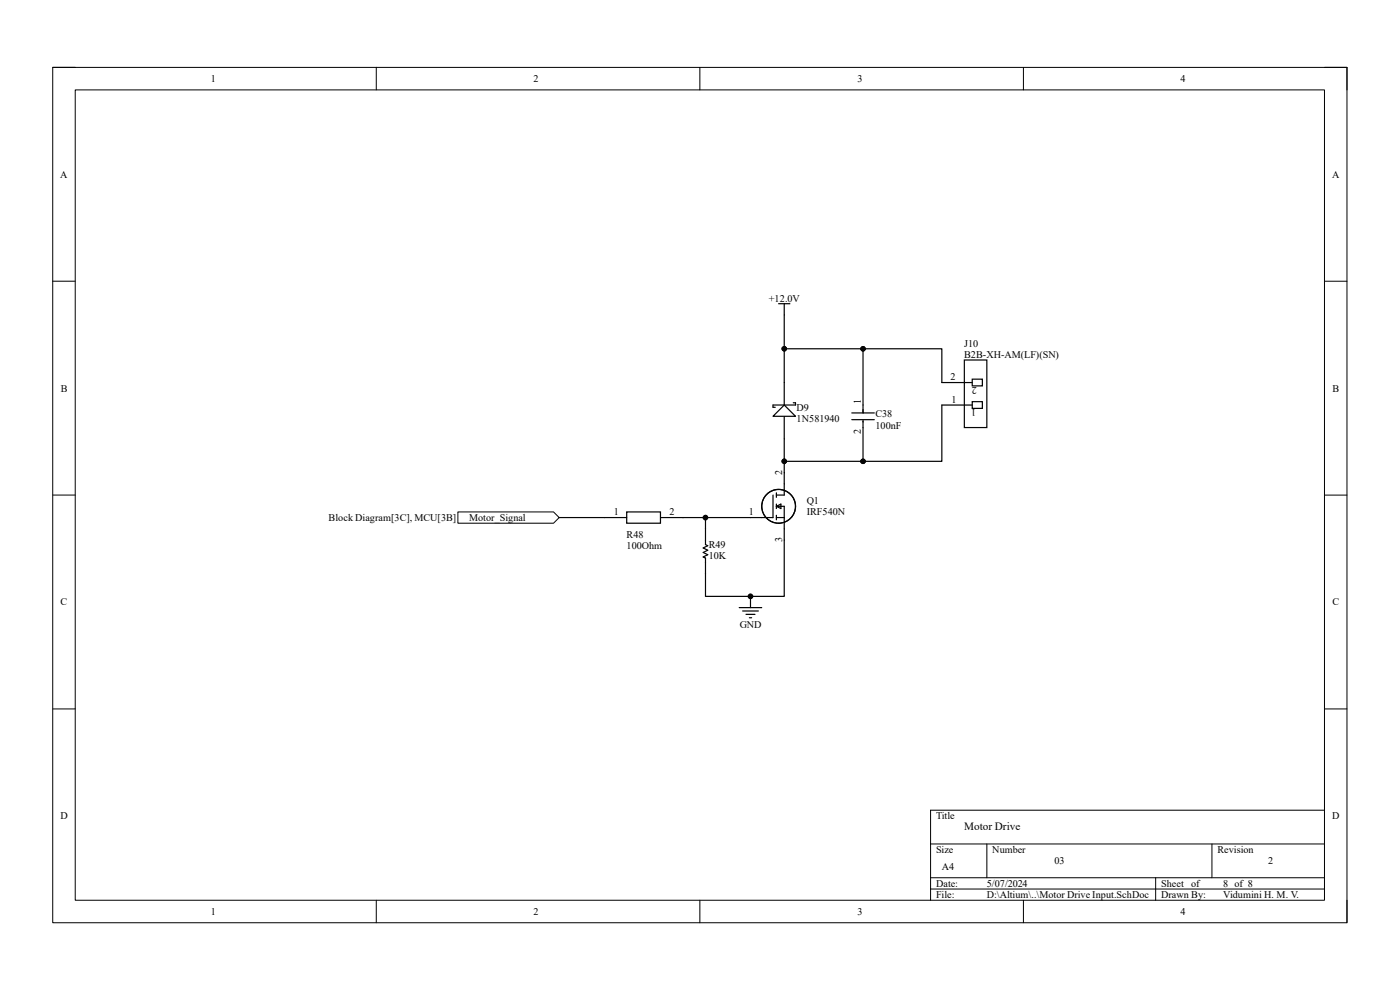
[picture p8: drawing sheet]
<svg xmlns="http://www.w3.org/2000/svg" width="297mm" height="210mm" viewBox="0 0 297 210" stroke-linecap="round" stroke-linejoin="round" font-family="sans-serif">
<path d="M11.2 14.3h274.6v181.4h-274.6z" fill="none" stroke="#000" stroke-width=".21"/>
<path d="M16 19.1h265v171.9h-265z" fill-rule="evenodd" fill="#fff"/>
<g fill="none" stroke="#000" stroke-width=".21">
<path d="M11.2 14.3h4.8M16 19.1h265v171.9h-265zM79.8 14.3v4.8M148.5 14.3v4.8M217.1 14.3v4.8M281 14.3h4.8v4.8M11.2 59.7h4.8M281 59.7h4.8M11.2 105h4.8M281 105h4.8M11.2 150.4h4.8M281 150.4h4.8"/>
<path d="M197.4 179h83.6M209.4 179v7.2M257.1 179v7.2M281 171.9h-83.6v19.1M79.8 191v4.7M148.5 191v4.7M197.4 186.2h83.6M197.4 188.6h83.6M217.1 191v4.7M245.2 186.2v4.8M285.8 191v4.7"/>
</g>
<g fill="none" stroke="#000" stroke-width=".25">
<path d="M164 105v4.8h-4.8M164.7 109.8h1.7M164.7 107.4h1.7v7.2M164.7 104.5v1M164.7 106.9v1M164.7 109.3v1M164.7 107.4l1-.5v1zM166.4 100.2v4.8h-1.7"/>
<circle cx="165.2" cy="107.4" r="3.6"/>
</g>
<path d="M133 108.6h7.1v2.4h-7.1z" fill-rule="evenodd" fill="#fff"/>
<path d="M166.4 81.1v4.8M166.4 88.3v4.8M180.7 87.6h4.8M180.7 89h4.8M183.1 85.9v1.7M183.1 89.3v1.4M128.2 109.8h4.8M133 108.6h7.1v2.4h-7.1zM140.1 109.8h4.8M149.7 112.2v3.3l.4 .3-.9 .4 .9 .5-.9 .5 .9 .5-.9 .5 .5 .2v3.3" fill="none" stroke="#000" stroke-width=".25"/>
<path d="M164 88.3l2.4-2.4 2.4 2.4z" fill="#fff"/>
<path d="M164 88.3l2.4-2.4 2.4 2.4zM168.3 85.4h.5v.5h-4.8v.5h.5M156.8 128.9h4.8M157.5 129.6h3.4M158.3 130.3h1.9M159 131h.5M159.2 126.5v2.4" fill="none" stroke="#000" stroke-width=".25"/>
<circle cx="159.2" cy="126.5" r=".48" fill="#000"/>
<circle cx="159.2" cy="126.5" r=".48" fill="none" stroke="#000" stroke-width=".21"/>
<path d="M97.1 108.6h20.3l1.2 1.2-1.2 1.2h-20.3z" fill-rule="evenodd" fill="#fff"/>
<path d="M97.1 108.6h20.3l1.2 1.2-1.2 1.2h-20.3z" fill="none" stroke="#000" stroke-width=".21"/>
<path d="M165.2 64.4h2.4M166.4 64.4v2.4" fill="none" stroke="#000" stroke-width=".25"/>
<path d="M204.6 76.4h4.8v14.3h-4.8z" fill-rule="evenodd" fill="#fff"/>
<path d="M204.6 76.4h4.8v14.3h-4.8z" fill="none" stroke="#000" stroke-width=".25"/>
<path d="M206.3 85.2h2.1v1.4h-2.1z" fill-rule="evenodd" fill="#fff"/>
<path d="M204.6 85.9h1.7M206.3 85.2h2.1v1.4h-2.1z" fill="none" stroke="#000" stroke-width=".25"/>
<path d="M206.3 80.4h2.1v1.5h-2.1z" fill-rule="evenodd" fill="#fff"/>
<path d="M166.4 66.8v14.3M166.4 74h16.7v11.9M183.1 74h16.7v7.2h6.5M166.4 93.1v7.1M183.1 90.7v7.2h-16.7M204.6 85.9h-4.8v12h-16.7M206.3 80.4h2.1v1.5h-2.1zM118.6 109.8h9.6M144.9 109.8h14.3M149.7 109.8v2.4M166.4 114.6v11.9h-16.7v-4.8" fill="none" stroke="#000" stroke-width=".25"/>
<g fill="#000">
<circle cx="166.4" cy="74" r=".48"/>
<circle cx="183.1" cy="74" r=".48"/>
<circle cx="166.4" cy="97.9" r=".48"/>
<circle cx="183.1" cy="97.9" r=".48"/>
<circle cx="149.7" cy="109.8" r=".48"/>
<circle cx="159.2" cy="126.5" r=".48"/>
</g>
<g fill="none" stroke="#000" stroke-width=".21">
<circle cx="166.4" cy="74" r=".48"/>
<circle cx="183.1" cy="74" r=".48"/>
<circle cx="166.4" cy="97.9" r=".48"/>
<circle cx="183.1" cy="97.9" r=".48"/>
<circle cx="149.7" cy="109.8" r=".48"/>
<circle cx="159.2" cy="126.5" r=".48"/>
</g>
<text font-size="2.4" x="204.6" y="176.1">Motor Drive</text>
<g font-size="2.2">
<text x="44.7" y="17.4">1</text>
<text x="113.2" y="17.4">2</text>
<text x="181.9" y="17.4">3</text>
<text x="250.4" y="17.4">4</text>
<text x="12.8" y="37.7">A</text>
<text x="282.6" y="37.7">A</text>
<text x="163.1" y="64">+12.0V</text>
<text x="204.6" y="73.5">J10</text>
<text x="204.6" y="75.9">B2B-XH-AM(LF)(SN)</text>
<text x="12.9" y="83.1">B</text>
<text x="201.7" y="80.7">2</text>
<text x="207.3" y="82.1" transform="rotate(-180 207.3 82.1)">2</text>
<text x="282.7" y="83.1">B</text>
<text x="169" y="87.1">D9</text>
<text x="169" y="89.5">1N581940</text>
<text x="182.6" y="85.7" transform="rotate(-90 182.6 85.7)">1</text>
<text x="185.7" y="88.6">C38</text>
<text x="201.8" y="85.5">1</text>
<text x="207.1" y="86.9" transform="rotate(-180 207.1 86.9)">1</text>
<text x="182.6" y="92.2" transform="rotate(-90 182.6 92.2)">2</text>
<text x="185.7" y="90.9">100nF</text>
<text x="165.9" y="100.7" transform="rotate(-90 165.9 100.7)">2</text>
<text x="171.2" y="106.9">Q1</text>
<text x="69.7" y="110.5">Block Diagram[3C], MCU[3B]</text>
<text x="99.5" y="110.5">Motor_Signal</text>
<text x="130.2" y="109.3">1</text>
<text x="142" y="109.3">2</text>
<text x="158.9" y="109.3">1</text>
<text x="171.2" y="109.3">IRF540N</text>
<text x="132.9" y="114.1">R48</text>
<text x="132.9" y="116.5">100Ohm</text>
<text x="150.4" y="116.2">R49</text>
<text x="150.4" y="118.7">10K</text>
<text x="165.9" y="115" transform="rotate(-90 165.9 115)">3</text>
<text x="12.9" y="128.4">C</text>
<text x="282.7" y="128.4">C</text>
<text x="156.9" y="133.2">GND</text>
<text x="12.8" y="173.8">D</text>
<text x="198.6" y="173.8">Title</text>
<text x="282.6" y="173.8">D</text>
<text x="198.6" y="181">Size</text>
<text x="199.8" y="184.5">A4</text>
<text x="210.5" y="181">Number</text>
<text x="223.7" y="183.3">03</text>
<text x="258.3" y="181">Revision</text>
<text x="269" y="183.3">2</text>
<text x="198.6" y="188.1">Date:</text>
<text x="198.6" y="190.5">File:</text>
<text x="209.3" y="190.5">D:\Altium\..\Motor Drive Input.SchDoc</text>
<text x="209.3" y="188.1">5/07/2024</text>
<text x="246.3" y="190.5">Drawn By:</text>
<text x="246.3" y="188.1">Sheet</text>
<text x="252.7" y="188.1">of</text>
<text x="259.5" y="190.5">Vidumini H. M. V.</text>
<text x="259.5" y="188.1">8 of 8</text>
<text x="44.7" y="194.1">1</text>
<text x="113.2" y="194.1">2</text>
<text x="181.9" y="194.1">3</text>
<text x="250.4" y="194.1">4</text>
</g>
</svg>
